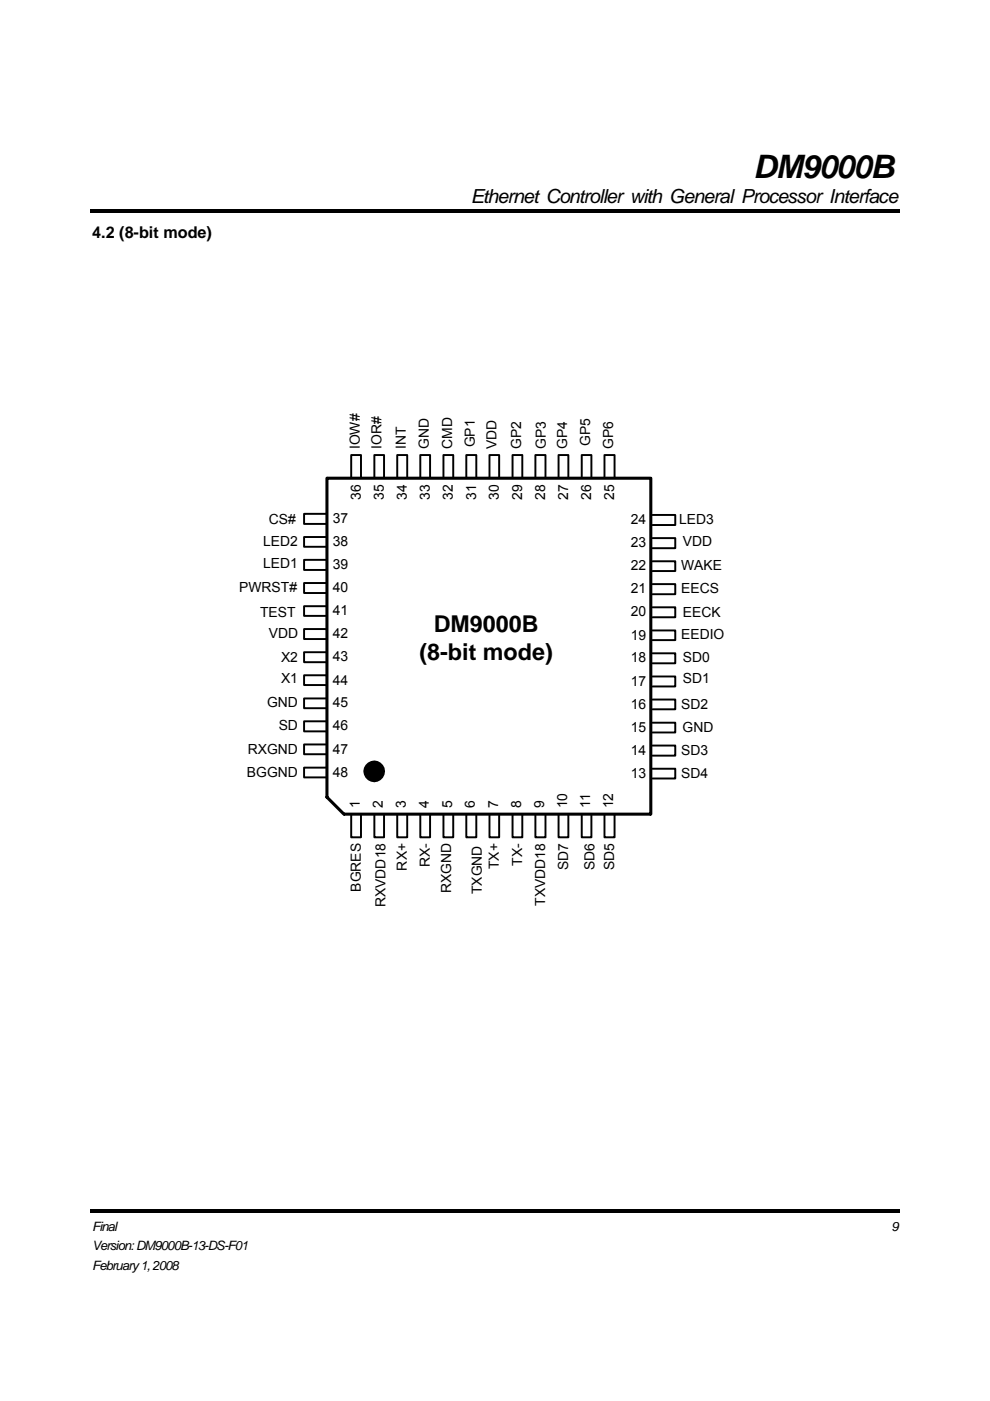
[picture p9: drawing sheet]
<svg xmlns="http://www.w3.org/2000/svg" width="210mm" height="297mm" viewBox="0 0 210 297" stroke-linecap="round" stroke-linejoin="round" font-family="sans-serif">
<path d="M19 44.3h171.8v.8h-171.8zM19 256.3h171.8v.7h-171.8z" fill="#000"/>
<path d="M69.3 101.4v67.6l3.6 3.6M69.4 101.4h68.4M138 101.4v71.2M73 172.6h64.8" fill="none" stroke="#000" stroke-width=".65"/>
<g fill="none" stroke="#000" stroke-width=".41">
<path d="M69.3 118.7h-4.8v2.1h4.8M69.3 113.9h-4.8v2h4.8M69.3 108.9h-4.8v2.2h4.8M74.5 101.4v-4.9h2v4.9M79.4 101.4v-4.9h2v4.9M84.2 101.4v-4.9h2.1v4.9M89.1 101.4v-4.9h2.1v4.9M94 101.4v-4.9h2.1v4.9M98.9 101.4v-4.9h2.1v4.9M103.8 101.4v-4.9h2v4.9M108.7 101.4v-4.9h2v4.9M113.5 101.4v-4.9h2.2v4.9"/>
<path d="M118.4 101.4v-4.9h2.1v4.9M123.3 101.4v-4.9h2.1v4.9M128.2 101.4v-4.9h2.1v4.9M138.3 109.2h4.9v2.1h-4.9M138.3 114.1h4.9v2.1h-4.9M138.3 119h4.9v2.1h-4.9M69.3 138.3h-4.8v2.1h4.8M69.3 133.4h-4.8v2.1h4.8M69.3 128.5h-4.8v2.1h4.8M69.3 123.6h-4.8v2.1h4.8M138.3 123.8h4.9v2.2h-4.9M138.3 128.8h4.9v2.1h-4.9"/>
<path d="M138.3 133.7h4.9v2h-4.9M138.3 138.5h4.9v2.1h-4.9M69.3 157.8h-4.8v2.1h4.8M69.3 152.9h-4.8v2.2h4.8M69.3 148.1h-4.8v2.1h4.8M69.3 143.2h-4.8v2h4.8M138.3 143.4h4.9v2.1h-4.9M138.3 148.3h4.9v2.1h-4.9M138.3 153.2h4.9v2.1h-4.9M138.3 158.1h4.9v2.1h-4.9M69.3 162.8h-4.8v2h4.8M74.5 172.6v4.9h2v-4.9"/>
<path d="M79.4 172.6v4.9h2v-4.9M84.2 172.6v4.9h2.1v-4.9M89.1 172.6v4.9h2.1v-4.9M94 172.6v4.9h2.1v-4.9M98.9 172.6v4.9h2.1v-4.9M103.8 172.6v4.9h2v-4.9M108.7 172.6v4.9h2v-4.9M113.5 172.6v4.9h2.2v-4.9M118.4 172.6v4.9h2.1v-4.9M123.3 172.6v4.9h2.1v-4.9M128.2 172.6v4.9h2.1v-4.9M138.3 163h4.9v2.1h-4.9"/>
</g>
<circle cx="79.3" cy="163.5" r="2.09" fill="#000" stroke="#000" stroke-width=".41"/>
<text font-size="6.9" x="159.7" y="37.7">DM9000B</text>
<g font-size="4.9">
<text x="91.9" y="134.1">DM9000B</text>
<text x="88.9" y="140">(8-bit mode)</text>
</g>
<text font-size="4.1" x="99.8" y="43.1">Ethernet Controller with General Processor Interface</text>
<text font-size="3.4" x="19.6" y="50.5">4.2 (8-bit mode)</text>
<g font-size="3">
<text x="76.3" y="95.2" transform="rotate(-90 76.3 95.2)">IOW#</text>
<text x="80.9" y="95.2" transform="rotate(-90 80.9 95.2)">IOR#</text>
<text x="86" y="95.2" transform="rotate(-90 86 95.2)">INT</text>
<text x="91" y="95.2" transform="rotate(-90 91 95.2)">GND</text>
<text x="95.9" y="95.2" transform="rotate(-90 95.9 95.2)">CMD</text>
<text x="100.7" y="94.9" transform="rotate(-90 100.7 94.9)">GP1</text>
<text x="105.2" y="95.2" transform="rotate(-90 105.2 95.2)">VDD</text>
<text x="110.5" y="95.2" transform="rotate(-90 110.5 95.2)">GP2</text>
<text x="115.7" y="95.2" transform="rotate(-90 115.7 95.2)">GP3</text>
<text x="120.2" y="95.2" transform="rotate(-90 120.2 95.2)">GP4</text>
<text x="125.2" y="94.5" transform="rotate(-90 125.2 94.5)">GP5</text>
<text x="130" y="95.2" transform="rotate(-90 130 95.2)">GP6</text>
<text x="76.5" y="106" transform="rotate(-90 76.5 106)">36</text>
<text x="81.4" y="106" transform="rotate(-90 81.4 106)">35</text>
<text x="86.3" y="106" transform="rotate(-90 86.3 106)">34</text>
<text x="91.1" y="106" transform="rotate(-90 91.1 106)">33</text>
<text x="96" y="106" transform="rotate(-90 96 106)">32</text>
<text x="100.9" y="106" transform="rotate(-90 100.9 106)">31</text>
<text x="105.8" y="106" transform="rotate(-90 105.8 106)">30</text>
<text x="110.7" y="106" transform="rotate(-90 110.7 106)">29</text>
<text x="115.6" y="106" transform="rotate(-90 115.6 106)">28</text>
<text x="120.4" y="106" transform="rotate(-90 120.4 106)">27</text>
<text x="125.3" y="106" transform="rotate(-90 125.3 106)">26</text>
<text x="130.2" y="106" transform="rotate(-90 130.2 106)">25</text>
<text x="57" y="111">CS#</text>
<text x="70.6" y="110.9">37</text>
<text x="133.7" y="111.1">24</text>
<text x="144" y="111.1">LED3</text>
<text x="55.8" y="115.7">LED2</text>
<text x="70.6" y="115.7">38</text>
<text x="133.7" y="116">23</text>
<text x="144.8" y="115.9">VDD</text>
<text x="50.7" y="125.6">PWRST#</text>
<text x="55.8" y="120.4">LED1</text>
<text x="70.6" y="120.6">39</text>
<text x="70.6" y="125.6">40</text>
<text x="133.7" y="125.8">21</text>
<text x="133.7" y="120.9">22</text>
<text x="144.4" y="125.8">EECS</text>
<text x="144.4" y="120.9">WAKE</text>
<text x="55.1" y="130.9">TEST</text>
<text x="70.6" y="130.5">41</text>
<text x="133.7" y="130.7">20</text>
<text x="144.8" y="130.9">EECK</text>
<text x="57" y="135.3">VDD</text>
<text x="70.6" y="135.3">42</text>
<text x="133.7" y="135.6">19</text>
<text x="144.4" y="135.4">EEDIO</text>
<text x="59.6" y="140.3">X2</text>
<text x="70.6" y="140.2">43</text>
<text x="133.7" y="140.5">18</text>
<text x="144.8" y="140.3">SD0</text>
<text x="56.6" y="150">GND</text>
<text x="59.6" y="144.9">X1</text>
<text x="70.6" y="145.1">44</text>
<text x="70.6" y="150">45</text>
<text x="133.7" y="145.4">17</text>
<text x="144.8" y="144.9">SD1</text>
<text x="59.1" y="154.9">SD</text>
<text x="70.6" y="154.9">46</text>
<text x="133.7" y="155.1">15</text>
<text x="133.7" y="150.3">16</text>
<text x="144.4" y="150.3">SD2</text>
<text x="144.7" y="155.1">GND</text>
<text x="52.5" y="159.8">RXGND</text>
<text x="70.6" y="159.8">47</text>
<text x="133.7" y="160">14</text>
<text x="144.4" y="160">SD3</text>
<text x="52.4" y="164.6">BGGND</text>
<text x="70.6" y="164.6">48</text>
<text x="133.7" y="164.9">13</text>
<text x="144.4" y="164.9">SD4</text>
<text x="76.3" y="171.4" transform="rotate(-90 76.3 171.4)">1</text>
<text x="81.2" y="171.4" transform="rotate(-90 81.2 171.4)">2</text>
<text x="86" y="171.4" transform="rotate(-90 86 171.4)">3</text>
<text x="91" y="171.4" transform="rotate(-90 91 171.4)">4</text>
<text x="95.9" y="171.4" transform="rotate(-90 95.9 171.4)">5</text>
<text x="100.7" y="171.4" transform="rotate(-90 100.7 171.4)">6</text>
<text x="105.6" y="171.4" transform="rotate(-90 105.6 171.4)">7</text>
<text x="110.5" y="171.4" transform="rotate(-90 110.5 171.4)">8</text>
<text x="115.4" y="171.4" transform="rotate(-90 115.4 171.4)">9</text>
<text x="120.2" y="171.4" transform="rotate(-90 120.2 171.4)">10</text>
<text x="125.2" y="171.4" transform="rotate(-90 125.2 171.4)">11</text>
<text x="130" y="171.4" transform="rotate(-90 130 171.4)">12</text>
<text x="86.3" y="184.6" transform="rotate(-90 86.3 184.6)">RX+</text>
<text x="91.1" y="183.9" transform="rotate(-90 91.1 183.9)">RX-</text>
<text x="105.8" y="184.3" transform="rotate(-90 105.8 184.3)">TX+</text>
<text x="110.7" y="183.6" transform="rotate(-90 110.7 183.6)">TX-</text>
<text x="120.4" y="184.5" transform="rotate(-90 120.4 184.5)">SD7</text>
<text x="126" y="184.5" transform="rotate(-90 126 184.5)">SD6</text>
<text x="130.2" y="184.5" transform="rotate(-90 130.2 184.5)">SD5</text>
<text x="76.5" y="189.1" transform="rotate(-90 76.5 189.1)">BGRES</text>
<text x="95.7" y="189.4" transform="rotate(-90 95.7 189.4)">RXGND</text>
<text x="102.2" y="189.6" transform="rotate(-90 102.2 189.6)">TXGND</text>
<text x="81.7" y="192.4" transform="rotate(-90 81.7 192.4)">RXVDD18</text>
<text x="115.6" y="192.1" transform="rotate(-90 115.6 192.1)">TXVDD18</text>
</g>
<g font-size="2.7">
<text x="19.6" y="260.9">Final</text>
<text x="189" y="260.9">9</text>
<text x="19.6" y="265.1">Version: DM9000B-13-DS-F01</text>
<text x="19.6" y="269.2">February 1, 2008</text>
</g>
</svg>
